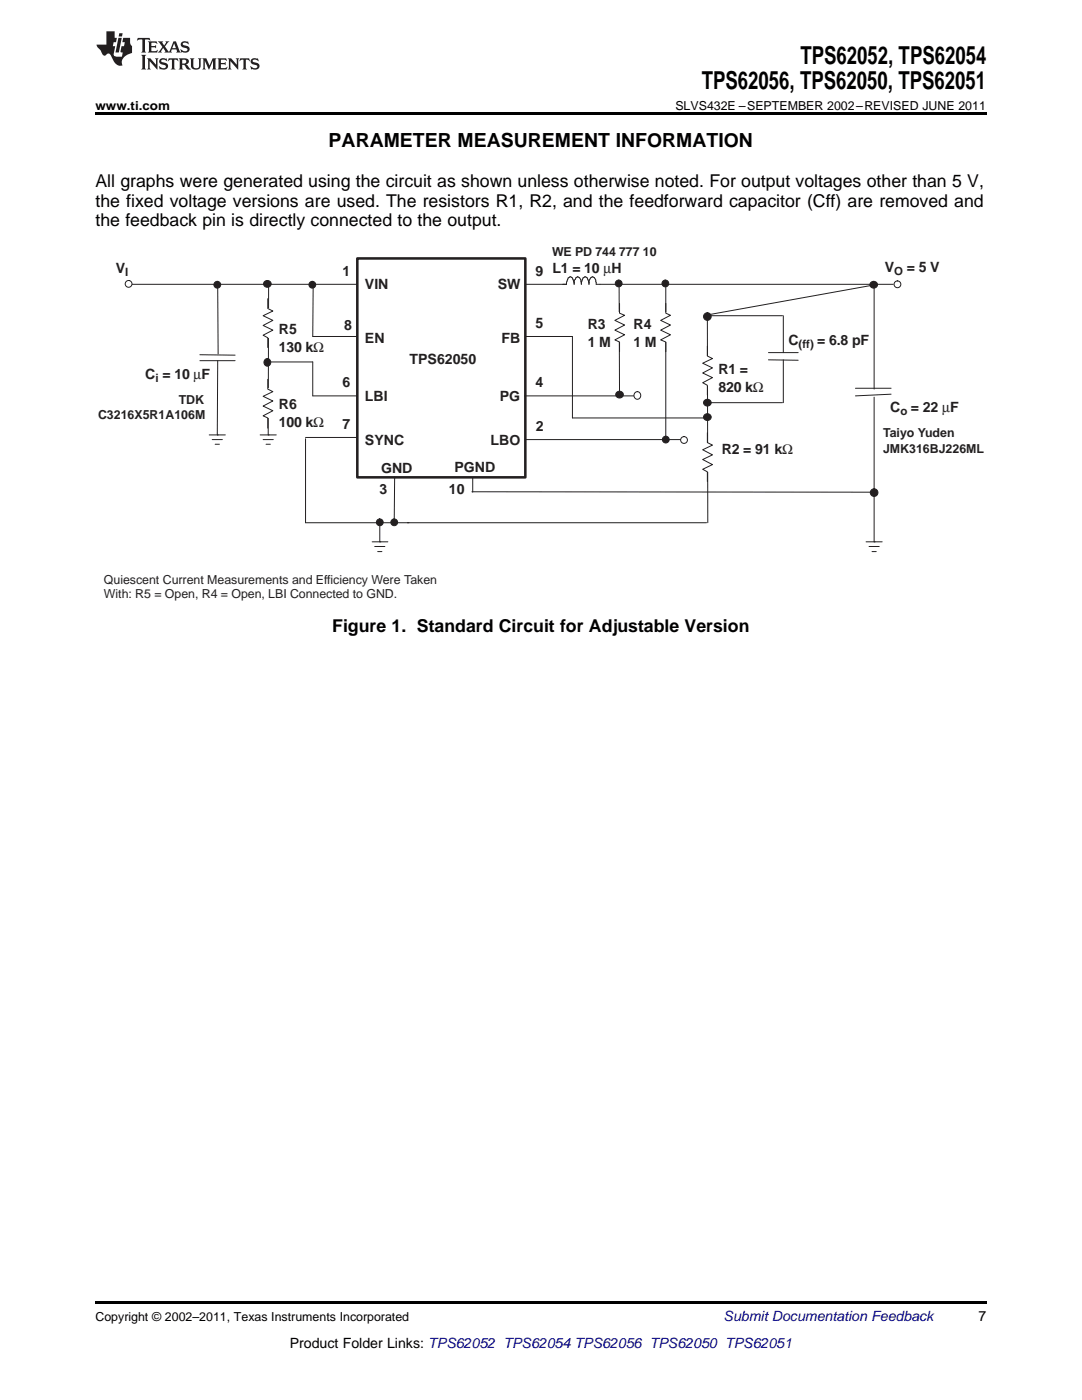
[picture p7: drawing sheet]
<svg xmlns="http://www.w3.org/2000/svg" width="216mm" height="279mm" viewBox="0 0 216 279" stroke-linecap="round" stroke-linejoin="round" font-family="sans-serif">
<path d="M19 259.7h177.8v.5h-177.8z" fill="#000"/>
<path d="M71.3 51.6h33.5v43.7h-33.5z" fill="none" stroke="#231f20" stroke-width=".51"/>
<path d="M26 56.7h45.3M43.4 57.3l.1 13.3M114.6 56.4l-.2-.5a.6 .6 0 0 0-.6-.7 .6 .6 0 0 0-.6 .7l-.2 .8h-.7M116 56.4l-.2-.7a.6 .6 0 0 0-.6-.4l-.6 .6v.8M116 56.4v.3M116 56.4l.2-.5a.6 .6 0 0 1 .6-.7 .6 .6 0 0 1 .6 .7l.1 .5M117.5 56.7l.1-.8a.64 .64 0 0 1 .6-.6 .64 .64 0 0 1 .7 .6l.1 .8h.7" fill="none" stroke="#231f20" stroke-width=".2"/>
<circle cx="25.7" cy="56.7" r=".68" fill="#fff"/>
<g fill="none" stroke="#231f20" stroke-width=".2">
<path d="M62.5 56.7l-.1 10.5h8.9M104.8 56.7h8.2M119.7 56.7h58.5M62.4 79h8.9M61 87.6v16.7h20.6M61 87.3h10.3M78.7 95.2v8.9"/>
<circle cx="25.7" cy="56.7" r=".68"/>
</g>
<circle cx="179.1" cy="56.7" r=".68" fill="#fff"/>
<g fill="none" stroke="#231f20" stroke-width=".2">
<path d="M104.7 79h21.9M104.9 67.2h9.3M81.3 104.3h59.7"/>
<circle cx="179.1" cy="56.7" r=".68"/>
</g>
<circle cx="78.7" cy="104.2" r=".68" fill="#231f20"/>
<circle cx="78.7" cy="104.2" r=".68" fill="none" stroke="#231f20" stroke-width=".2"/>
<circle cx="43.4" cy="56.8" r=".68" fill="#231f20"/>
<circle cx="43.4" cy="56.8" r=".68" fill="none" stroke="#231f20" stroke-width=".2"/>
<circle cx="62.3" cy="56.8" r=".68" fill="#231f20"/>
<circle cx="62.3" cy="56.8" r=".68" fill="none" stroke="#231f20" stroke-width=".2"/>
<circle cx="53.4" cy="72.3" r=".72" fill="#231f20"/>
<circle cx="53.4" cy="72.3" r=".72" fill="none" stroke="#231f20" stroke-width=".2"/>
<circle cx="123.5" cy="56.6" r=".68" fill="#231f20"/>
<circle cx="123.5" cy="56.6" r=".68" fill="none" stroke="#231f20" stroke-width=".2"/>
<circle cx="123.6" cy="78.8" r=".72" fill="#231f20"/>
<circle cx="123.6" cy="78.8" r=".72" fill="none" stroke="#231f20" stroke-width=".2"/>
<circle cx="174.4" cy="56.9" r=".72" fill="#231f20"/>
<g fill="none" stroke="#231f20" stroke-width=".2">
<path d="M123.5 56.7l.1 22.3M174.2 56.9l-33 5.9M174.4 56.8v20.9M43.4 72v14.8M114.2 67.2v16.2h27.3M94.2 98.1l80.6 .1"/>
<circle cx="174.4" cy="56.9" r=".72"/>
</g>
<circle cx="127.2" cy="78.9" r=".72" fill="#fff"/>
<circle cx="127.2" cy="78.9" r=".72" fill="none" stroke="#231f20" stroke-width=".2"/>
<circle cx="132.8" cy="87.7" r=".68" fill="#231f20"/>
<g fill="none" stroke="#231f20" stroke-width=".2">
<path d="M53.6 56.7l-.1 30.1M39.9 70.8l7 .1M39.9 72h7"/>
<circle cx="132.8" cy="87.7" r=".68"/>
</g>
<circle cx="53.4" cy="56.7" r=".72" fill="#231f20"/>
<g fill="none" stroke="#231f20" stroke-width=".2">
<path d="M53.5 72.2h8.9v6.8"/>
<circle cx="53.4" cy="56.7" r=".72"/>
</g>
<circle cx="174.4" cy="98.3" r=".76" fill="#231f20"/>
<g fill="none" stroke="#231f20" stroke-width=".2">
<path d="M141.1 63.4l.1 40.9M153.3 70.4h6M153.3 71.8l6 .1M174.4 79.3v28.8"/>
<circle cx="174.4" cy="98.3" r=".76"/>
</g>
<circle cx="141.2" cy="80.4" r=".72" fill="#231f20"/>
<g fill="none" stroke="#231f20" stroke-width=".2">
<path d="M141.5 63h14.6M156.3 63v7.4M156.3 71.8v8.6M141.2 80.4h14.9"/>
<circle cx="141.2" cy="80.4" r=".72"/>
</g>
<circle cx="141.1" cy="63.2" r=".76" fill="#231f20"/>
<circle cx="141.1" cy="63.2" r=".76" fill="none" stroke="#231f20" stroke-width=".2"/>
<circle cx="141.2" cy="83.3" r=".72" fill="#231f20"/>
<g fill="none" stroke="#231f20" stroke-width=".2">
<path d="M170.7 77.5h7.1M177.8 78.7l-7.1 .3M94.3 95.3v2.9M104.8 87.7h32.1"/>
<circle cx="141.2" cy="83.3" r=".72"/>
</g>
<circle cx="136.5" cy="87.8" r=".68" fill="#fff"/>
<g fill="none" stroke="#231f20" stroke-width=".2">
<path d="M132.8 56.7v31.1"/>
<circle cx="136.5" cy="87.8" r=".68"/>
</g>
<circle cx="132.8" cy="56.6" r=".68" fill="#231f20"/>
<circle cx="132.8" cy="56.6" r=".68" fill="none" stroke="#231f20" stroke-width=".2"/>
<path d="M122.7 62.4h1.9v5.9h-1.9z" fill="#fff"/>
<path d="M123.6 60.6v1.9l1 .4-1.9 1 1.9 1-1.9 1 1.9 .9-1.9 1 .9 .5v1.9" fill="none" stroke="#231f20" stroke-width=".2"/>
<path d="M131.9 62.4h2v5.9h-2z" fill="#fff"/>
<path d="M132.8 60.6v1.9l1 .4-2 1 2 1-2 1 2 .9-2 1 1 .5v1.9" fill="none" stroke="#231f20" stroke-width=".2"/>
<path d="M140.2 88.3h2v5.9h-2z" fill="#fff"/>
<path d="M141.1 86.4v1.9l1.1 .5-2 1 2 1-2 .9 2 1-2 1 .9 .5v1.9" fill="none" stroke="#231f20" stroke-width=".2"/>
<path d="M140.2 71h2v5.9h-2z" fill="#fff"/>
<path d="M141.1 69.1v1.9l1.1 .6-2 .9 2 .9-2 1 2 1-2 1 .9 .5v1.9M75.8 104.3v3.8" fill="none" stroke="#231f20" stroke-width=".2"/>
<circle cx="75.8" cy="104.2" r=".68" fill="#231f20"/>
<g fill="none" stroke="#231f20" stroke-width=".2">
<path d="M74.3 108.1h3.1M74.8 109.1h2M75.4 110.1h.8M75.8 108.1h.1M172.8 108.1h3.2M173.4 109.1h2M174 110.1h.8M174.4 108.1h.1"/>
<circle cx="75.8" cy="104.2" r=".68"/>
</g>
<path d="M52.5 61.6h1.9v5.8h-1.9z" fill="#fff"/>
<path d="M53.4 59.6v2l1 .5-1.9 .9 1.9 .9-1.9 1.1 1.9 .9-1.9 1 .9 .5v2" fill="none" stroke="#231f20" stroke-width=".2"/>
<path d="M52.5 77.6h1.9v5.8h-1.9z" fill="#fff"/>
<path d="M53.4 75.7v2l1 .5-1.9 .9 1.9 .9-1.9 1 1.9 1-1.9 1 .9 .4v2M41.7 86.8h3.3M42.3 87.7h2.1M42.9 88.7h.9M43.4 86.8h.1M51.9 86.8h3.2M52.5 87.7h2M53.1 88.7h.8M53.5 86.8h.1" fill="none" stroke="#231f20" stroke-width=".2"/>
<path d="M19 22.5h177.8v.5h-177.8z" fill="#000"/>
<g fill="#231f20">
<path d="M27.5 7.6l-.1 .5 .4-.2h.6v.1v2.1l-.2 .4h1l-.3-.4v-2.1l.1-.1h.5l.5 .2-.2-.5zM29.5 8.3l.2 .3v1.5l-.2 .4h1.8l.2-.6a1.04 1.04 0 0 1-1.3 .2v-.7h.6l.3 .2v-.6l-.3 .2h-.6v-.6l.8-.1 .4 .3-.2-.5zM31.5 8.3l.9 1.1-.9 1.1h.8l-.2-.2 .5-.7 .4 .7-.2 .2h1.5l-.1-.2 .1-.4h.9l.1 .4-.2 .2h1l-.3-.3-.7-1.9h-.5l-.9 2-.8-1 .9-1h-.8l.1 .3-.3 .5-.4-.6 .2-.2zM34.7 8.6l.4 1h-.7zM36.3 8.4a.63 .63 0 0 0-.2 .7 .63 .63 0 0 0 .6 .4l.6 .2 .1 .2a.75 .75 0 0 1-.7 .4 .75 .75 0 0 1-.6-.5l.1 .7 .1-.1a1.11 1.11 0 0 0 1.5-.6 1.13 1.13 0 0 0-1.2-.8l-.1-.4a1.04 1.04 0 0 1 1.2 .2l-.2-.5-.1 .1-.5-.2zM28.2 10.9l.2 .4v2.2l-.2 .4h1l-.3-.4v-2.2l.3-.4zM29.3 11.6l.3 .4v1.5l-.3 .4h.8l-.2-.4v-1.3l1.5 1.7v-1.9l.2-.4h-.7l.2 .4v.9l-1.1-1.3zM32 11.8a.62 .62 0 0 0-.2 .7 .62 .62 0 0 0 .6 .4l.6 .1 .1 .3a.76 .76 0 0 1-.7 .3 .76 .76 0 0 1-.6-.4l.1 .7 .1-.1a1.11 1.11 0 0 0 1.5-.6 1.13 1.13 0 0 0-1.2-.8l-.1-.4a1.04 1.04 0 0 1 1.2 .2l-.2-.6-.1 .1-.5-.1zM33.7 11.6l-.2 .6a.61 .61 0 0 1 .8-.3v1.6l-.2 .4h.9l-.2-.4v-1.6a.63 .63 0 0 1 .8 .3l-.2-.6zM35.6 11.6l.3 .4v1.5l-.3 .4h1l-.2-.2v-.8l.5 .2a.76 .76 0 0 0 1.2 .7l-1-1a.58 .58 0 0 0 .6-.5 .58 .58 0 0 0-.5-.6zM36.4 11.9h.1a.45 .45 0 0 1 .5 .1 .45 .45 0 0 1 .1 .5l-.7 .2zM37.9 11.6l.2 .2a2.17 2.17 0 0 0 .3 1.9 .99 .99 0 0 0 1.6-.6v-1.1l.2-.4h-.7l.2 .2a1.92 1.92 0 0 1-.2 1.8 .6 .6 0 0 1-.9-.5v-1.1l.2-.4zM40.4 11.6l.2 .4v1.5l-.2 .4h.7l-.2-.4v-1.4l.8 1.8 .8-1.8v1.4l-.2 .4h.9l-.2-.4v-1.5l.2-.4h-.8l-.6 1.5-.6-1.5zM43.4 11.6l.2 .4v1.5l-.2 .4h1.8l.2-.6a1.04 1.04 0 0 1-1.3 .1v-.6h.5l.4 .2v-.6l-.4 .2h-.5v-.7h.8l.3 .3-.1-.6zM45.5 11.6l.2 .4v1.5l-.2 .4h.7l-.2-.4v-1.3l1.5 1.7v-1.9l.2-.4h-.7l.2 .4v.9l-1.1-1.3zM47.9 11.6l-.1 .6a.61 .61 0 0 1 .8-.3v1.6l-.3 .4h1l-.3-.4 .1-1.6a.63 .63 0 0 1 .7 .3l-.1-.6zM50.2 11.8a.62 .62 0 0 0-.2 .7 .62 .62 0 0 0 .6 .4l.6 .1 .2 .3a.76 .76 0 0 1-.8 .3 .76 .76 0 0 1-.6-.4l.1 .7 .2-.1a1.11 1.11 0 0 0 1.5-.6 1.13 1.13 0 0 0-1.3-.8l-.1-.4a1.04 1.04 0 0 1 1.2 .2l-.1-.6-.2 .1-.5-.1z"/>
<path d="M21.2 6.3v2.6h-1.9l.1 .4 .7 .9a.91 .91 0 0 0 1 .8 .56 .56 0 0 1 .5-.3 .56 .56 0 0 1 .5 .3l.4 .8a1.53 1.53 0 0 0 1.9 1.2 1.54 1.54 0 0 1 1-2.1l.9-.3v-1.4a1.52 1.52 0 0 1-.3-1.6h-1.4l-.2 .8h.5l-.2 .8h-.4l-.2 1v.2l.4 .1-.2 .8a1.93 1.93 0 0 1-1.6-.3l.3-1.8h-.5l.2-.8h.4l.2-.8h-.4v-1.3zM23.6 7.6l-.6 2.9h.7l.6-2.9zM23.8 6.6l-.1 .7h.6l.2-.7z"/>
</g>
<g font-size="4.9">
<text x="140.1" y="17.8">TPS62056, TPS62050, TPS62051</text>
<text x="159.7" y="12.8">TPS62052, TPS62054</text>
</g>
<text font-size="3.9" x="65.6" y="29.3">PARAMETER MEASUREMENT INFORMATION</text>
<g font-size="3.5">
<text x="19" y="37.4">All graphs were generated using the circuit as shown unless otherwise noted. For output voltages other than 5 V,</text>
<text x="19" y="41.3">the fixed voltage versions are used. The resistors R1, R2, and the feedforward capacitor (Cff) are removed and</text>
<text x="19" y="45.2">the feedback pin is directly connected to the output.</text>
<text x="66.3" y="126.1">Figure 1. Standard Circuit for Adjustable Version</text>
</g>
<g font-size="2.8" fill="#231f20">
<text x="23.1" y="54.5">V</text>
<text x="68.3" y="55">1</text>
<text x="72.8" y="57.8">VIN</text>
<text x="99.3" y="57.6">SW</text>
<text x="106.9" y="55">9 L1 = 10 µH</text>
<text x="176.5" y="54.3">V</text>
<text x="180.9" y="54.3">= 5 V</text>
<text x="68.7" y="65.8">8</text>
<text x="106.9" y="65.5">5</text>
<text x="117.3" y="65.7">R3</text>
<text x="126.4" y="65.7">R4</text>
<text x="55.6" y="66.7">R5</text>
<text x="55.6" y="70.3">130 kΩ</text>
<text x="72.8" y="68.4">EN</text>
<text x="100.1" y="68.4">FB</text>
<text x="117.3" y="69.3">1 M</text>
<text x="126.4" y="69.3">1 M</text>
<text x="157.3" y="68.8">C</text>
<text x="163.1" y="68.8">= 6.8 pF</text>
<text x="29" y="75.7">C = 10 µF</text>
<text x="68.3" y="77.3">6</text>
<text x="81.7" y="72.6">TPS62050</text>
<text x="106.9" y="77.3">4</text>
<text x="143.3" y="74.6">R1 =</text>
<text x="55.6" y="81.6">R6</text>
<text x="72.8" y="80.1">LBI</text>
<text x="99.7" y="80.1">PG</text>
<text x="143.3" y="78.2">820 kΩ</text>
<text x="177.6" y="82.3">C</text>
<text x="181.8" y="82.3">= 22 µF</text>
<text x="55.6" y="85.2">100 kΩ</text>
<text x="68.3" y="85.6">7</text>
<text x="72.8" y="88.7">SYNC</text>
<text x="97.9" y="88.7">LBO</text>
<text x="106.9" y="86">2</text>
<text x="76" y="94.3">GND</text>
<text x="90.7" y="94.2">PGND</text>
<text x="144" y="90.6">R2 = 91 kΩ</text>
<text x="75.7" y="98.7">3</text>
<text x="89.6" y="98.7">10</text>
</g>
<text font-size="2.8" fill="#0000c8" x="144.4" y="263.6">Submit Documentation Feedback</text>
<g font-size="2.8">
<text x="195.3" y="263.6">7</text>
<text x="57.8" y="269">Product Folder Links: TPS62052 TPS62054 TPS62056 TPS62050 TPS62051</text>
</g>
<g font-size="2.5">
<text x="19" y="21.9">www.ti.com</text>
<text x="134.8" y="21.9">SLVS432E –SEPTEMBER 2002–REVISED JUNE 2011</text>
<text x="19" y="263.6">Copyright © 2002–2011, Texas Instruments Incorporated</text>
</g>
<g font-size="2.5" fill="#231f20">
<text x="110.2" y="51.2">WE PD 744 777 10</text>
<text x="19.6" y="83.7">C3216X5R1A106M</text>
<text x="35.7" y="80.5">TDK</text>
<text x="176.2" y="87.3">Taiyo Yuden</text>
<text x="176.2" y="90.4">JMK316BJ226ML</text>
<text x="20.8" y="119.3">With: R5 = Open, R4 = Open, LBI Connected to GND.</text>
<text x="20.8" y="116.6">Quiescent Current Measurements and Efficiency Were Taken</text>
</g>
<g font-size="2.3" fill="#231f20">
<text x="25" y="55.1">I</text>
<text x="178.4" y="54.9">O</text>
<text x="159.3" y="69.4">(ff)</text>
<text x="31" y="76.3">i</text>
<text x="179.7" y="82.9">o</text>
</g>
</svg>
